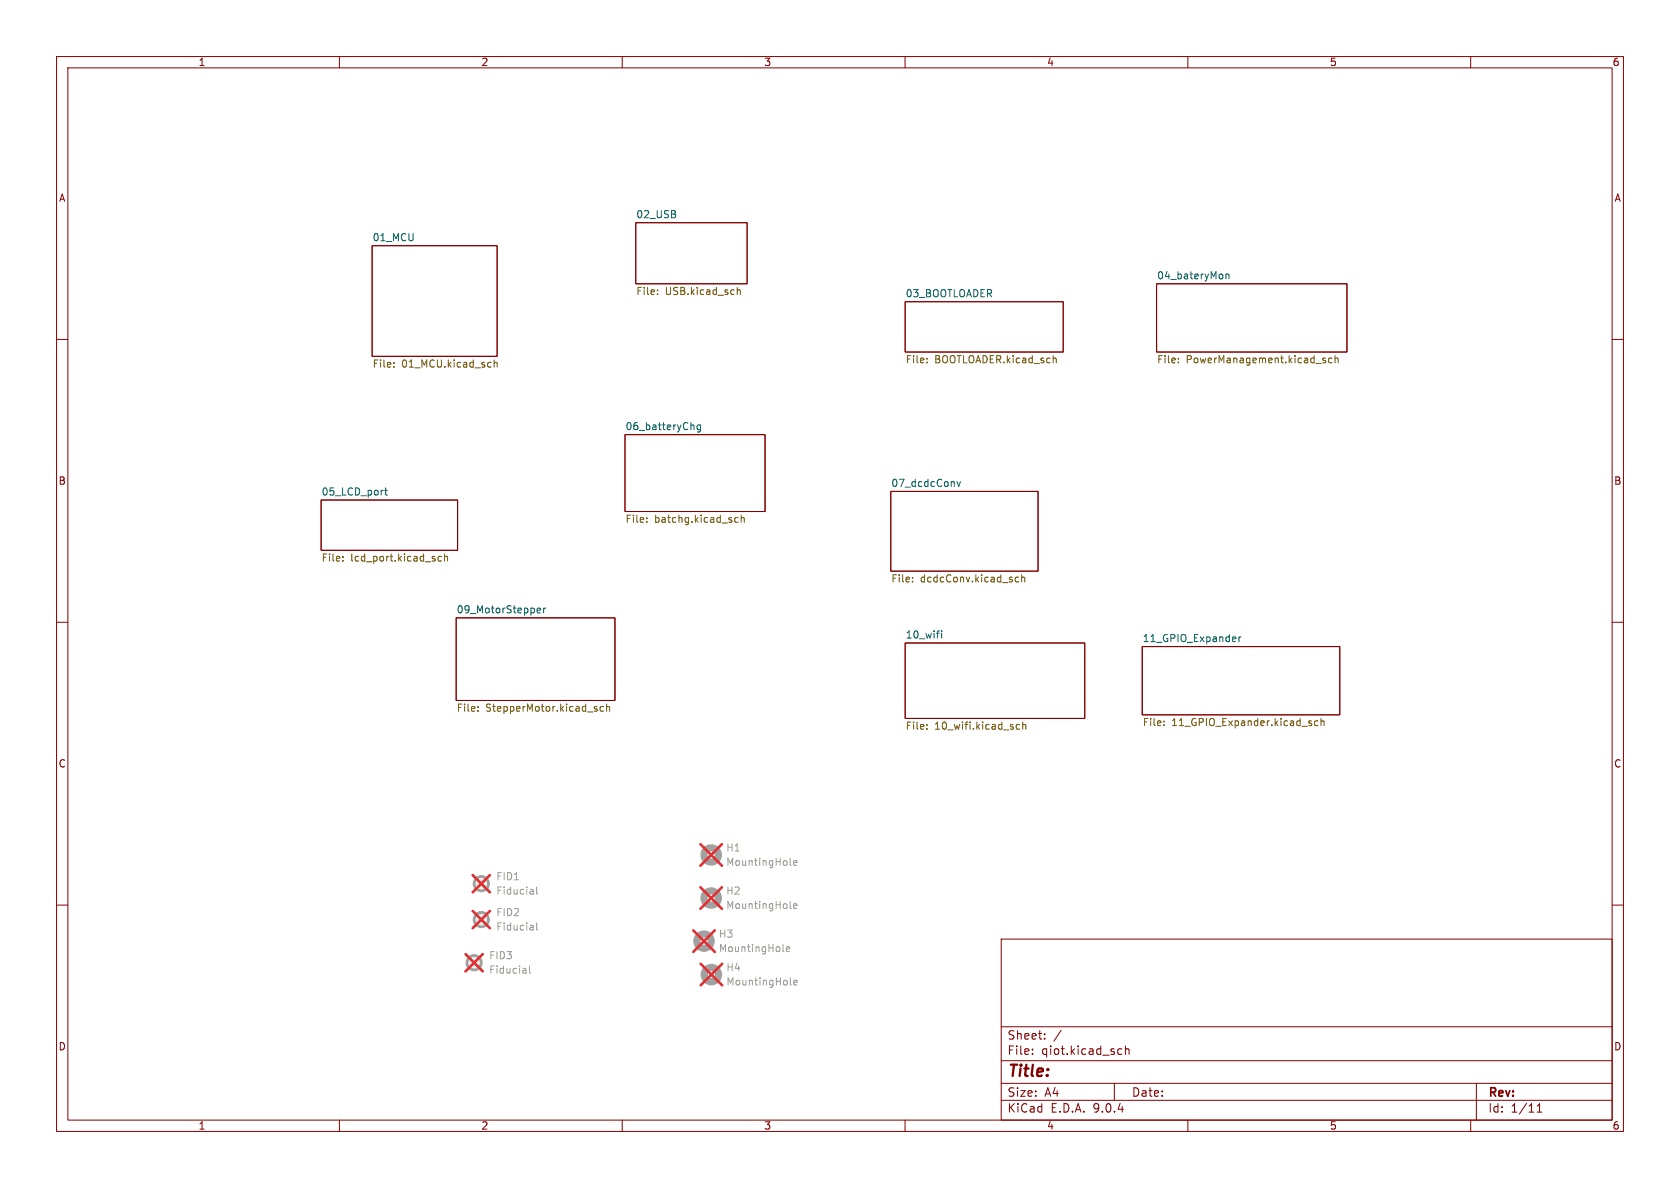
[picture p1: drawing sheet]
<svg xmlns="http://www.w3.org/2000/svg" width="297mm" height="210mm" viewBox="0 0 297 210" stroke-linecap="round" stroke-linejoin="round" font-family="sans-serif">
<g fill="none" stroke="#840000" stroke-width=".18">
<path d="M10 10h277v190h-277zM12 12h273v186h-273zM60 10v2M110 10v2M160 10v2M210 10v2M260 10v2M112.4 39.4h19.7v10.8h-19.7zM65.8 43.4h22.1v19.6h-22.1zM160 53.3h28v8.9h-28zM204.5 50.2h33.6v12h-33.6zM10 60h2"/>
<path d="M110.5 76.8h24.8v13.6h-24.8zM285 60h2M56.8 88.4h24.1v8.9h-24.1zM157.5 86.9h26v14.1h-26zM10 110h2M80.6 109.2h28.1v14.6h-28.1zM160 113.7h31.8v13.3h-31.8zM201.9 114.3h35v12.1h-35zM285 110h2M10 160h2M177 166h108v32h-108zM285 160h2"/>
<path d="M60 198v2M110 198v2M160 198v2M177 194.5h108M177 191.5h108M177 187.5h108M177 181.5h108M182.5 186.3v.1M182.5 185.5v.1M184.7 183.6v.1M184.7 182.8v.1M187.6 182.1l-1.3 2"/>
<path d="M197 191.5v3M197.9 185.4l.4 .1M198.3 186.3l-.4 .1M199 185.5l.2-.1 .3 .1 .1 .9M199 184.9v1.5M210 198v2M260 198v2M261 191.5v6.5M271.7 196.6h.9M271.7 195.5l.5-.4v1.5"/>
</g>
<g fill="none" stroke="#006464" stroke-width=".18">
<path d="M216.7 48.4v.9M216.7 48.6l.2-.2 .3 .1 .1 .8M122.5 75.1l.2 .2v.7M123.8 75.1v1l-.2 .3-.3-.1M123.8 75.2l-.3-.1-.3 .3 .2 .5h.4M68 86.7h.5M68.2 86.2v1.1l.3 .2M169.2 85.1l.3 .9 .3-.9M95 107.9l.6-.1-.1-.2-.4-.1-.1 .2v.6h.5M96.1 107.5v.8M96.5 107.5l-.4 .2M165.6 111.9h.4"/>
<path d="M165.9 111.5h.1M166.5 111.5v.1M166.5 111.9v.9M218.4 112.6l.1 .3-.6 .1M219 112.6v.8M219.4 112.6l-.4 .2"/>
</g>
<g fill="none" stroke="#725600" stroke-width=".18">
<path d="M116.2 52v.1M116.2 51.3v.1M130.3 50.8v1.3M130.3 51.3l.2-.1 .3 .1 .1 .8M69.6 64.8v.1M69.6 64.1v.1M87.4 63.6v1.3M87.4 64.2l.1-.1h.3l.1 .8M163.9 64v.1M163.9 63.4v.1M186.4 63.3l.3 .2v.6M208.3 64v.1"/>
<path d="M208.3 63.4v.1M233.8 63.5l.6 .4-.2 .2h-.4M234.3 63.4l-.3-.1-.2 .2M235.5 63.4l-.4-.1-.2 .2 .1 .6h.5M236 63.4l.2-.1 .3 .1 .1 .7M236 62.9v1.2M60.6 99.1v.1M60.6 98.4v.1M78 98.4l-.3-.1-.3 .3 .2 .5h.4M78.6 98.5l.2-.2 .3 .1v.8M78.6 97.9v1.3M114.3 92.2v.1"/>
<path d="M114.3 91.5v.2M129.9 92.1l.2 .2h.4M130.5 91.5h-.4l-.2 .2M131 91.6l.2-.1h.3l.1 .8M131 91.1v1.2M161.3 102.8v.1M161.3 102.1v.1M180.1 102.1l-.4-.1-.2 .3 .1 .5h.5M180.6 102.1l.2-.1 .3 .1 .1 .8M180.6 101.6v1.3M84.5 125.6v.1M84.5 124.9v.2"/>
<path d="M105.4 125.3l.2 .2-.2 .2M105.4 124.9h.1M106.7 124.9h-.4l-.2 .2 .1 .6h.5M107.2 125l.2-.1h.3l.1 .8M107.2 124.5v1.2M163.9 128.1v.1M163.9 128.8v.1M180.3 128.1h-.4l-.2 .2 .1 .5h.5M180.8 128.2l.2-.1h.3v.8M180.8 127.6v1.3M205.8 128.2v.1M205.8 127.5v.1"/>
<path d="M233 127.5l-.4-.1-.2 .3 .1 .5h.5M233.5 127.5l.2-.1 .3 .1 .1 .8M233.5 127v1.3"/>
</g>
<g fill="#f0f0f0" stroke="#f0f0f0" stroke-width=".18">
<circle cx="85.1" cy="156.2" r="1.27"/>
<circle cx="83.8" cy="170.2" r="1.27"/>
<circle cx="85.1" cy="162.6" r="1.27"/>
</g>
<g fill="none" stroke="#a1a1a1" stroke-width=".51">
<circle cx="85.1" cy="156.2" r="1.27"/>
<circle cx="83.8" cy="170.2" r="1.27"/>
<circle cx="85.1" cy="162.6" r="1.27"/>
</g>
<g fill="none" stroke="#989898" stroke-width=".18">
<path d="M94.2 157.3l.1 .8M94.3 158l-.1 .1M94.3 157.5l-.1 .1M94.9 156.8v1.1l.2 .2M139.7 152.8l.2 .2M140.3 152.6l.6-.2-.1-.2-.3-.1-.2 .2 .1 .6h.4M92.9 171.2l.1 .8M93 172h-.1M93 171.5h-.1M93.6 170.8v1l.2 .2M94.2 163.6l.1 .8M94.3 164.3l-.1 .1"/>
<path d="M94.3 163.9h-.1M94.9 163.1v1.1l.2 .2M138.4 168l.2 .2M139 167.8l.6-.1v-.3h-.4l-.2 .2 .1 .6h.5M139.7 160.4l.2 .2M139.7 173.9l.2 .2M140.3 160.2l.6-.1-.1-.3h-.3l-.2 .1 .1 .6h.4M140.3 173.7l.6-.1v-.3h-.4l-.2 .2 .1 .6h.5"/>
</g>
<g fill="none" stroke="#e12e31" stroke-width=".46">
<path d="M83.6 154.7l3 3M86.6 154.7l-3 3M123.8 156.8l3.8 3.9M123.8 149.2l3.8 3.8M127.6 156.8l-3.8 3.9M127.6 149.2l-3.8 3.8M82.3 168.7l3 3M83.6 161l3 3.1M85.3 168.7l-3 3M86.6 161l-3 3.1M122.6 164.5l3.8 3.8M123.9 170.4l3.8 3.8"/>
<path d="M126.4 164.5l-3.8 3.8M127.7 170.4l-3.8 3.8"/>
</g>
<g fill="none" stroke="#a1a1a1" stroke-width="1.3">
<circle cx="125.7" cy="151.1" r="1.27"/>
<circle cx="125.7" cy="158.7" r="1.27"/>
<circle cx="124.5" cy="166.4" r="1.27"/>
<circle cx="125.8" cy="172.3" r="1.27"/>
</g>
<text font-size="2.8" fill="#840000" x="178" y="190.9">Title:</text>
<g font-size="2.1" fill="#840000">
<text x="178" y="184">Sheet:</text>
<text x="178" y="186.7">File:</text>
<text x="184.1" y="186.7">qiot.kicad_sch</text>
<text x="178" y="196.9">KiCad</text>
<text x="178" y="194.1">Size:</text>
<text x="184.7" y="194.1">A4</text>
<text x="185.7" y="196.9">E.D.A.</text>
<text x="193.3" y="196.9">9.0.4</text>
<text x="200" y="194.1">Date:</text>
<text x="263" y="194.3">Rev:</text>
<text x="263" y="196.9">Id:</text>
<text x="267.1" y="196.9">1/11</text>
</g>
<g font-size="1.8" fill="#840000">
<text x="35" y="11.9">1</text>
<text x="85" y="11.9">2</text>
<text x="135" y="11.9">3</text>
<text x="185" y="11.9">4</text>
<text x="235" y="11.9">5</text>
<text x="285" y="11.9">6</text>
<text x="10.3" y="35.9">A</text>
<text x="285.3" y="35.9">A</text>
<text x="10.3" y="85.9">B</text>
<text x="285.3" y="85.9">B</text>
<text x="10.3" y="135.9">C</text>
<text x="285.3" y="135.9">C</text>
<text x="10.3" y="185.9">D</text>
<text x="285.3" y="185.9">D</text>
<text x="35" y="199.9">1</text>
<text x="85" y="199.9">2</text>
<text x="135" y="199.9">3</text>
<text x="185" y="199.9">4</text>
<text x="235" y="199.9">5</text>
<text x="285" y="199.9">6</text>
</g>
<g font-size="1.8" fill="#006464">
<text x="112.4" y="38.7">02_USB</text>
<text x="65.8" y="42.7">01_MCU</text>
<text x="160" y="52.6">03_BOOTLOADER</text>
<text x="204.5" y="49.5">04_bateryMon</text>
<text x="110.5" y="76.1">06_batteryChg</text>
<text x="56.8" y="87.7">05_LCD_port</text>
<text x="157.5" y="86.2">07_dcdcConv</text>
<text x="80.6" y="108.5">09_MotorStepper</text>
<text x="160" y="113">10_wifi</text>
<text x="201.9" y="113.6">11_GPIO_Expander</text>
</g>
<g font-size="1.8" fill="#725600">
<text x="112.4" y="52.5">File:</text>
<text x="117.6" y="52.5">USB.kicad_sch</text>
<text x="65.8" y="65.3">File:</text>
<text x="71" y="65.3">01_MCU.kicad_sch</text>
<text x="160" y="64.5">File:</text>
<text x="165.2" y="64.5">BOOTLOADER.kicad_sch</text>
<text x="204.5" y="64.5">File:</text>
<text x="209.7" y="64.5">PowerManagement.kicad_sch</text>
<text x="110.5" y="92.7">File:</text>
<text x="115.7" y="92.7">batchg.kicad_sch</text>
<text x="56.8" y="99.6">File:</text>
<text x="62" y="99.6">lcd_port.kicad_sch</text>
<text x="157.5" y="103.3">File:</text>
<text x="162.7" y="103.3">dcdcConv.kicad_sch</text>
<text x="80.6" y="126.1">File:</text>
<text x="85.9" y="126.1">StepperMotor.kicad_sch</text>
<text x="160" y="129.3">File:</text>
<text x="165.2" y="129.3">10_wifi.kicad_sch</text>
<text x="201.9" y="128.7">File:</text>
<text x="207.2" y="128.7">11_GPIO_Expander.kicad_sch</text>
</g>
<g font-size="1.8" fill="#989898">
<text x="87.6" y="155.8">FID1</text>
<text x="128.3" y="150.7">H1</text>
<text x="128.3" y="153.3">MountingHole</text>
<text x="87.6" y="158.3">Fiducial</text>
<text x="128.3" y="158.3">H2</text>
<text x="128.3" y="160.9">MountingHole</text>
<text x="87.6" y="162.2">FID2</text>
<text x="87.6" y="164.7">Fiducial</text>
<text x="127" y="166">H3</text>
<text x="86.4" y="169.8">FID3</text>
<text x="86.4" y="172.3">Fiducial</text>
<text x="127" y="168.5">MountingHole</text>
<text x="128.3" y="171.9">H4</text>
<text x="128.3" y="174.4">MountingHole</text>
</g>
</svg>
